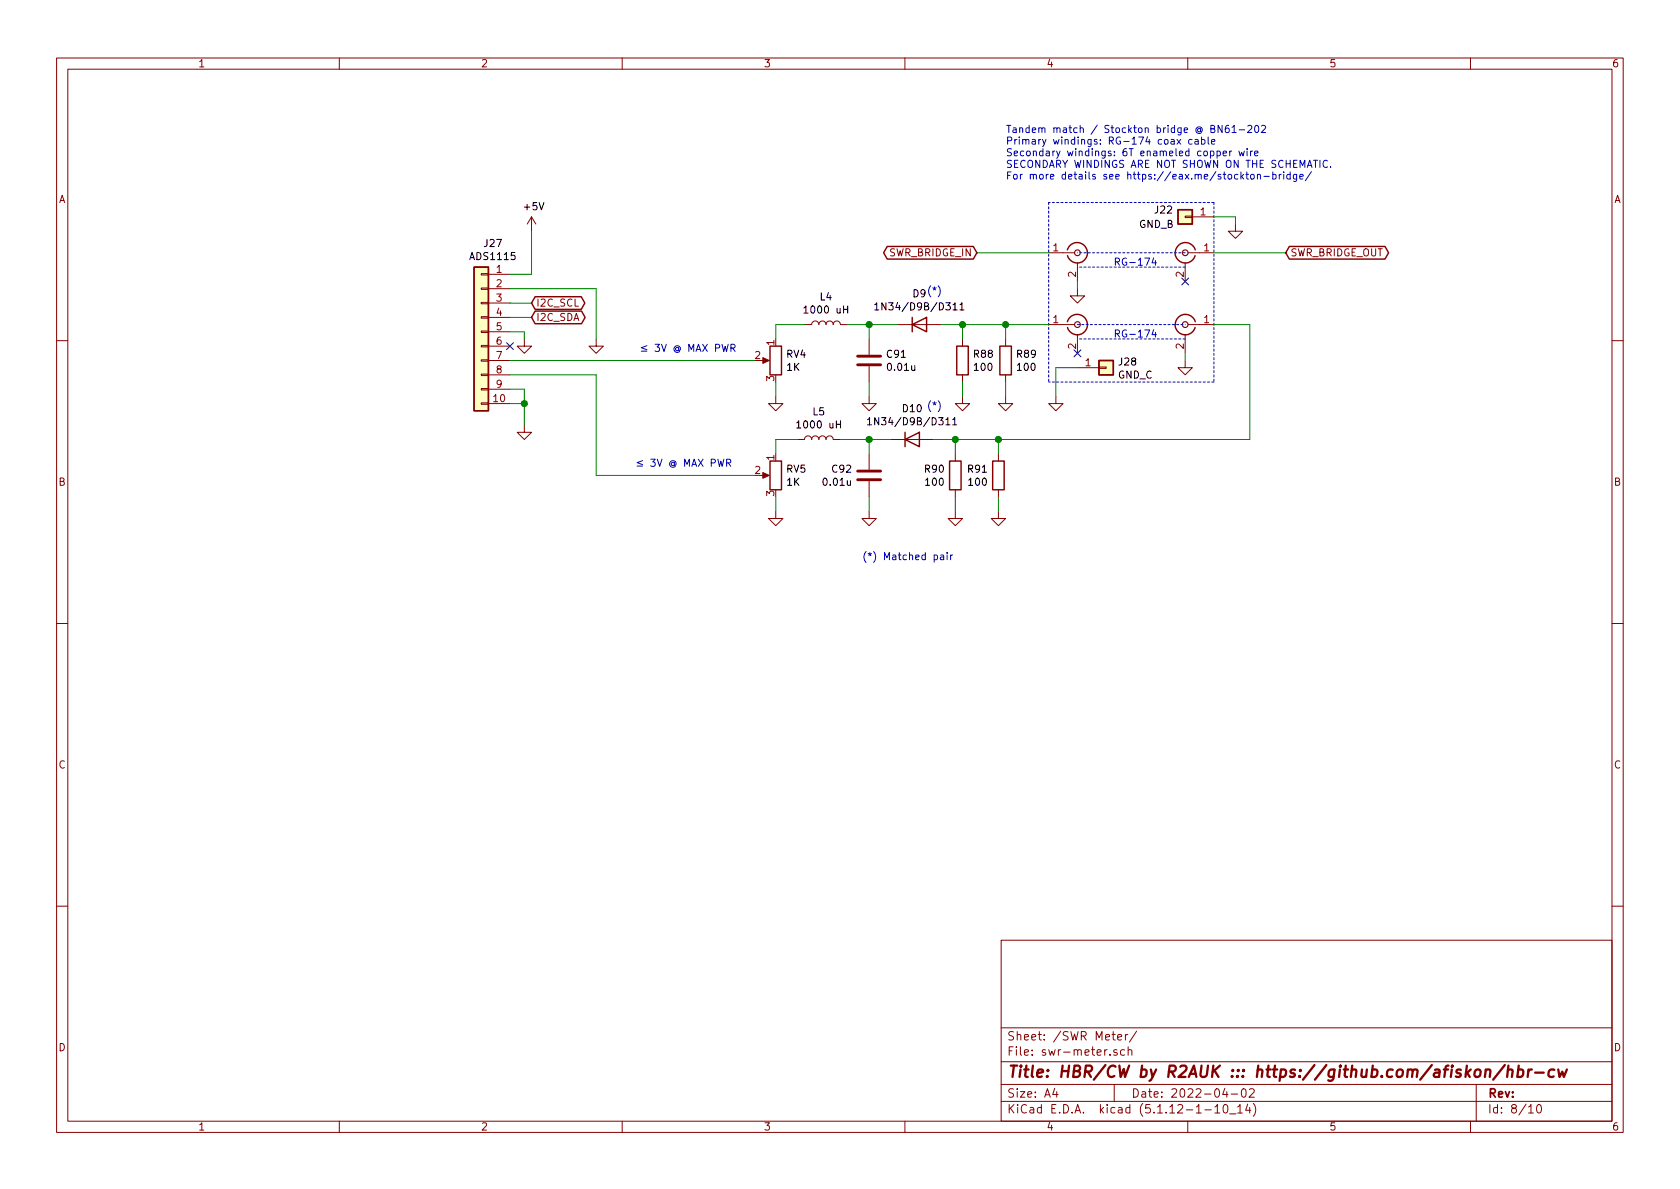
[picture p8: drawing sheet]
EESchema Schematic File Version 4
EELAYER 30 0
EELAYER END
$Descr A4 11693 8268
encoding utf-8
Sheet 8 10
Title "HBR/CW by R2AUK ::: https://github.com/afiskon/hbr-cw"
Date "2022-04-02"
Rev ""
Comp ""
Comment1 ""
Comment2 ""
Comment3 ""
Comment4 ""
$EndDescr
$Comp
L Connector:Conn_Coaxial J23
U 1 1
P 7500 1750
F 0 "J23" H 7600 1725 50  0001 L CNN
F 1 "STK_A" H 7600 1634 50  0001 L CNN
F 2 "Connector_PinHeader_2.54mm:PinHeader_1x02_P2.54mm_Vertical" H 7500 1750 50  0001 C CNN
F 3 " ~" H 7500 1750 50  0001 C CNN
	1    7500 1750
	1    0    0    -1  
$EndComp
$Comp
L Connector:Conn_Coaxial J25
U 1 1
P 7500 2250
F 0 "J25" H 7600 2225 50  0001 L CNN
F 1 "STK_C" H 7600 2134 50  0001 L CNN
F 2 "Connector_PinHeader_2.54mm:PinHeader_1x02_P2.54mm_Vertical" H 7500 2250 50  0001 C CNN
F 3 " ~" H 7500 2250 50  0001 C CNN
	1    7500 2250
	1    0    0    -1  
$EndComp
$Comp
L Connector:Conn_Coaxial J24
U 1 1
P 8250 1750
F 0 "J24" H 8350 1725 50  0001 L CNN
F 1 "STK_B" H 8350 1634 50  0001 L CNN
F 2 "Connector_PinHeader_2.54mm:PinHeader_1x02_P2.54mm_Vertical" H 8250 1750 50  0001 C CNN
F 3 " ~" H 8250 1750 50  0001 C CNN
	1    8250 1750
	-1   0    0    -1  
$EndComp
$Comp
L Connector:Conn_Coaxial J26
U 1 1
P 8250 2250
F 0 "J26" H 8350 2225 50  0001 L CNN
F 1 "STK_D" H 8350 2134 50  0001 L CNN
F 2 "Connector_PinHeader_2.54mm:PinHeader_1x02_P2.54mm_Vertical" H 8250 2250 50  0001 C CNN
F 3 " ~" H 8250 2250 50  0001 C CNN
	1    8250 2250
	-1   0    0    -1  
$EndComp
$Comp
L power:GND #PWR0151
U 1 1
P 7500 2000
F 0 "#PWR0151" H 7500 1750 50  0001 C CNN
F 1 "GND" H 7505 1827 50  0001 C CNN
F 2 "" H 7500 2000 50  0001 C CNN
F 3 "" H 7500 2000 50  0001 C CNN
	1    7500 2000
	1    0    0    -1  
$EndComp
$Comp
L power:GND #PWR0157
U 1 1
P 8250 2500
F 0 "#PWR0157" H 8250 2250 50  0001 C CNN
F 1 "GND" H 8255 2327 50  0001 C CNN
F 2 "" H 8250 2500 50  0001 C CNN
F 3 "" H 8250 2500 50  0001 C CNN
	1    8250 2500
	1    0    0    -1  
$EndComp
Wire Wire Line
	8250 2500 8250 2450
Wire Wire Line
	7500 2000 7500 1950
$Comp
L power:GND #PWR0150
U 1 1
P 8600 1550
F 0 "#PWR0150" H 8600 1300 50  0001 C CNN
F 1 "GND" H 8605 1377 50  0001 C CNN
F 2 "" H 8600 1550 50  0001 C CNN
F 3 "" H 8600 1550 50  0001 C CNN
	1    8600 1550
	-1   0    0    -1  
$EndComp
Wire Wire Line
	7300 1750 6800 1750
NoConn ~ 8250 1950
NoConn ~ 7500 2450
Wire Notes Line
	8450 1400 7300 1400
$Comp
L Device:R R89
U 1 1
P 7000 2500
F 0 "R89" H 7070 2546 50  0000 L CNN
F 1 "100" H 7070 2455 50  0000 L CNN
F 2 "Resistor_SMD:R_0805_2012Metric_Pad1.15x1.40mm_HandSolder" V 6930 2500 50  0001 C CNN
F 3 "~" H 7000 2500 50  0001 C CNN
	1    7000 2500
	1    0    0    -1  
$EndComp
$Comp
L Device:R R88
U 1 1
P 6700 2500
F 0 "R88" H 6770 2546 50  0000 L CNN
F 1 "100" H 6770 2455 50  0000 L CNN
F 2 "Resistor_SMD:R_0805_2012Metric_Pad1.15x1.40mm_HandSolder" V 6630 2500 50  0001 C CNN
F 3 "~" H 6700 2500 50  0001 C CNN
	1    6700 2500
	1    0    0    -1  
$EndComp
$Comp
L Device:R R90
U 1 1
P 6650 3300
F 0 "R90" H 6720 3346 50  0000 L CNN
F 1 "100" H 6720 3255 50  0000 L CNN
F 2 "Resistor_SMD:R_0805_2012Metric_Pad1.15x1.40mm_HandSolder" V 6580 3300 50  0001 C CNN
F 3 "~" H 6650 3300 50  0001 C CNN
	1    6650 3300
	-1   0    0    -1  
$EndComp
$Comp
L Device:R R91
U 1 1
P 6950 3300
F 0 "R91" H 7020 3346 50  0000 L CNN
F 1 "100" H 7020 3255 50  0000 L CNN
F 2 "Resistor_SMD:R_0805_2012Metric_Pad1.15x1.40mm_HandSolder" V 6880 3300 50  0001 C CNN
F 3 "~" H 6950 3300 50  0001 C CNN
	1    6950 3300
	-1   0    0    -1  
$EndComp
Wire Wire Line
	6950 3150 6950 3050
Wire Wire Line
	6950 3050 6650 3050
Wire Wire Line
	6650 3050 6650 3150
Connection ~ 6950 3050
Wire Wire Line
	7000 2250 7000 2350
Wire Wire Line
	7000 2250 6700 2250
Wire Wire Line
	6700 2250 6700 2350
Connection ~ 7000 2250
$Comp
L power:GND #PWR0160
U 1 1
P 6700 2750
F 0 "#PWR0160" H 6700 2500 50  0001 C CNN
F 1 "GND" H 6705 2577 50  0001 C CNN
F 2 "" H 6700 2750 50  0001 C CNN
F 3 "" H 6700 2750 50  0001 C CNN
	1    6700 2750
	1    0    0    -1  
$EndComp
$Comp
L power:GND #PWR0161
U 1 1
P 7000 2750
F 0 "#PWR0161" H 7000 2500 50  0001 C CNN
F 1 "GND" H 7005 2577 50  0001 C CNN
F 2 "" H 7000 2750 50  0001 C CNN
F 3 "" H 7000 2750 50  0001 C CNN
	1    7000 2750
	1    0    0    -1  
$EndComp
$Comp
L power:GND #PWR0167
U 1 1
P 6950 3550
F 0 "#PWR0167" H 6950 3300 50  0001 C CNN
F 1 "GND" H 6955 3377 50  0001 C CNN
F 2 "" H 6950 3550 50  0001 C CNN
F 3 "" H 6950 3550 50  0001 C CNN
	1    6950 3550
	-1   0    0    -1  
$EndComp
$Comp
L power:GND #PWR0166
U 1 1
P 6650 3550
F 0 "#PWR0166" H 6650 3300 50  0001 C CNN
F 1 "GND" H 6655 3377 50  0001 C CNN
F 2 "" H 6650 3550 50  0001 C CNN
F 3 "" H 6650 3550 50  0001 C CNN
	1    6650 3550
	-1   0    0    -1  
$EndComp
Wire Wire Line
	6650 3550 6650 3450
Wire Wire Line
	6950 3550 6950 3450
Wire Wire Line
	7000 2750 7000 2650
Wire Wire Line
	6700 2750 6700 2650
Text Notes 7000 1250 0    50   ~ 0
Tandem match / Stockton bridge @ BN61-202\nPrimary windings: RG-174 coax cable\nSecondary windings: 6T enameled copper wire\nSECONDARY WINDINGS ARE NOT SHOWN ON THE SCHEMATIC.\nFor more details see https://eax.me/stockton-bridge/
Wire Notes Line
	7500 2250 8250 2250
Wire Notes Line
	8250 1750 7500 1750
Wire Notes Line
	8250 1850 7500 1850
Wire Notes Line
	8250 2350 7500 2350
Text GLabel 6800 1750 0    50   BiDi ~ 0
SWR_BRIDGE_IN
Text GLabel 8950 1750 2    50   BiDi ~ 0
SWR_BRIDGE_OUT
$Comp
L Device:C C92
U 1 1
P 6050 3300
F 0 "C92" H 6165 3346 50  0000 L CNN
F 1 "0.01u" H 6165 3255 50  0000 L CNN
F 2 "Capacitor_SMD:C_0805_2012Metric_Pad1.15x1.40mm_HandSolder" H 6088 3150 50  0001 C CNN
F 3 "~" H 6050 3300 50  0001 C CNN
	1    6050 3300
	-1   0    0    -1  
$EndComp
$Comp
L power:GND #PWR0165
U 1 1
P 6050 3550
F 0 "#PWR0165" H 6050 3300 50  0001 C CNN
F 1 "GND" H 6055 3377 50  0001 C CNN
F 2 "" H 6050 3550 50  0001 C CNN
F 3 "" H 6050 3550 50  0001 C CNN
	1    6050 3550
	-1   0    0    -1  
$EndComp
$Comp
L Device:C C91
U 1 1
P 6050 2500
F 0 "C91" H 6165 2546 50  0000 L CNN
F 1 "0.01u" H 6165 2455 50  0000 L CNN
F 2 "Capacitor_SMD:C_0805_2012Metric_Pad1.15x1.40mm_HandSolder" H 6088 2350 50  0001 C CNN
F 3 "~" H 6050 2500 50  0001 C CNN
	1    6050 2500
	1    0    0    -1  
$EndComp
$Comp
L power:GND #PWR0159
U 1 1
P 6050 2750
F 0 "#PWR0159" H 6050 2500 50  0001 C CNN
F 1 "GND" H 6055 2577 50  0001 C CNN
F 2 "" H 6050 2750 50  0001 C CNN
F 3 "" H 6050 2750 50  0001 C CNN
	1    6050 2750
	1    0    0    -1  
$EndComp
$Comp
L Device:L L5
U 1 1
P 5700 3050
F 0 "L5" V 5890 3050 50  0000 C CNN
F 1 "1000 uH" V 5799 3050 50  0000 C CNN
F 2 "Inductor_THT:L_Axial_L6.6mm_D2.7mm_P10.16mm_Horizontal_Vishay_IM-2" H 5700 3050 50  0001 C CNN
F 3 "~" H 5700 3050 50  0001 C CNN
	1    5700 3050
	0    1    -1   0   
$EndComp
$Comp
L Device:L L4
U 1 1
P 5750 2250
F 0 "L4" V 5940 2250 50  0000 C CNN
F 1 "1000 uH" V 5849 2250 50  0000 C CNN
F 2 "Inductor_THT:L_Axial_L6.6mm_D2.7mm_P10.16mm_Horizontal_Vishay_IM-2" H 5750 2250 50  0001 C CNN
F 3 "~" H 5750 2250 50  0001 C CNN
	1    5750 2250
	0    -1   -1   0   
$EndComp
$Comp
L power:GND #PWR0164
U 1 1
P 5400 3550
F 0 "#PWR0164" H 5400 3300 50  0001 C CNN
F 1 "GND" H 5405 3377 50  0001 C CNN
F 2 "" H 5400 3550 50  0001 C CNN
F 3 "" H 5400 3550 50  0001 C CNN
	1    5400 3550
	-1   0    0    -1  
$EndComp
$Comp
L power:GND #PWR0158
U 1 1
P 5400 2750
F 0 "#PWR0158" H 5400 2500 50  0001 C CNN
F 1 "GND" H 5405 2577 50  0001 C CNN
F 2 "" H 5400 2750 50  0001 C CNN
F 3 "" H 5400 2750 50  0001 C CNN
	1    5400 2750
	1    0    0    -1  
$EndComp
Wire Wire Line
	6700 2250 6550 2250
Connection ~ 6700 2250
Wire Wire Line
	6250 2250 6050 2250
Wire Wire Line
	5600 2250 5400 2250
Wire Wire Line
	5400 2250 5400 2350
Wire Wire Line
	6650 3050 6500 3050
Connection ~ 6650 3050
Wire Wire Line
	6200 3050 6050 3050
Wire Wire Line
	5550 3050 5400 3050
Wire Wire Line
	5400 3050 5400 3150
Wire Wire Line
	5400 3450 5400 3550
Wire Wire Line
	6050 3550 6050 3450
Wire Wire Line
	6050 3150 6050 3050
Connection ~ 6050 3050
Wire Wire Line
	6050 3050 5850 3050
Wire Wire Line
	6050 2750 6050 2650
Wire Wire Line
	6050 2350 6050 2250
Connection ~ 6050 2250
Wire Wire Line
	6050 2250 5900 2250
Wire Wire Line
	5400 2750 5400 2650
Wire Notes Line
	8450 2650 7300 2650
Wire Notes Line
	8450 1400 8450 2650
Wire Notes Line
	7300 1400 7300 2650
Text Notes 7750 1850 0    50   ~ 0
RG-174
Text Notes 7750 2350 0    50   ~ 0
RG-174
$Comp
L Device:R_POT RV4
U 1 1
P 5400 2500
F 0 "RV4" H 5330 2546 50  0000 R CNN
F 1 "1K" H 5330 2455 50  0000 R CNN
F 2 "Potentiometer_THT:Potentiometer_Bourns_3296W_Vertical" H 5400 2500 50  0001 C CNN
F 3 "~" H 5400 2500 50  0001 C CNN
	1    5400 2500
	-1   0    0    -1  
$EndComp
$Comp
L Device:R_POT RV5
U 1 1
P 5400 3300
F 0 "RV5" H 5330 3346 50  0000 R CNN
F 1 "1K" H 5330 3255 50  0000 R CNN
F 2 "Potentiometer_THT:Potentiometer_Bourns_3296W_Vertical" H 5400 3300 50  0001 C CNN
F 3 "~" H 5400 3300 50  0001 C CNN
	1    5400 3300
	-1   0    0    -1  
$EndComp
Text Notes 5100 3250 2    50   ~ 0
≤ 3V @ MAX PWR
Text Notes 4450 2450 0    50   ~ 0
≤ 3V @ MAX PWR
Wire Wire Line
	3700 1900 3550 1900
$Comp
L power:GND #PWR0163
U 1 1
P 3650 2950
F 0 "#PWR0163" H 3650 2700 50  0001 C CNN
F 1 "GND" H 3655 2777 50  0001 C CNN
F 2 "" H 3650 2950 50  0001 C CNN
F 3 "" H 3650 2950 50  0001 C CNN
	1    3650 2950
	1    0    0    -1  
$EndComp
Wire Wire Line
	3650 2950 3650 2800
Wire Wire Line
	3650 2700 3550 2700
Wire Wire Line
	3550 2800 3650 2800
Connection ~ 3650 2800
Wire Wire Line
	3650 2800 3650 2700
NoConn ~ 3550 2400
Text GLabel 3700 2100 2    50   BiDi ~ 0
I2C_SCL
Text GLabel 3700 2200 2    50   BiDi ~ 0
I2C_SDA
Wire Wire Line
	3700 2100 3550 2100
Wire Wire Line
	3550 2200 3700 2200
$Comp
L power:GND #PWR0155
U 1 1
P 3650 2350
F 0 "#PWR0155" H 3650 2100 50  0001 C CNN
F 1 "GND" H 3655 2177 50  0001 C CNN
F 2 "" H 3650 2350 50  0001 C CNN
F 3 "" H 3650 2350 50  0001 C CNN
	1    3650 2350
	1    0    0    -1  
$EndComp
Wire Wire Line
	3650 2350 3650 2300
Wire Wire Line
	3650 2300 3550 2300
$Comp
L power:GND #PWR0156
U 1 1
P 4150 2350
F 0 "#PWR0156" H 4150 2100 50  0001 C CNN
F 1 "GND" H 4155 2177 50  0001 C CNN
F 2 "" H 4150 2350 50  0001 C CNN
F 3 "" H 4150 2350 50  0001 C CNN
	1    4150 2350
	1    0    0    -1  
$EndComp
Wire Wire Line
	4150 2350 4150 2000
Wire Wire Line
	4150 2000 3550 2000
Wire Wire Line
	8700 3050 8700 2250
Wire Wire Line
	8700 2250 8450 2250
Wire Wire Line
	6950 3050 8700 3050
Wire Wire Line
	4150 3300 4150 2600
Wire Wire Line
	4150 2600 3550 2600
$Comp
L Device:D D10
U 1 1
P 6350 3050
F 0 "D10" H 6350 3267 50  0000 C CNN
F 1 "1N34/D9B/D311" H 6350 3176 50  0000 C CNN
F 2 "Diode_THT:D_DO-41_SOD81_P10.16mm_Horizontal" H 6350 3050 50  0001 C CNN
F 3 "~" H 6350 3050 50  0001 C CNN
	1    6350 3050
	1    0    0    -1  
$EndComp
$Comp
L Device:D D9
U 1 1
P 6400 2250
F 0 "D9" H 6400 2467 50  0000 C CNN
F 1 "1N34/D9B/D311" H 6400 2376 50  0000 C CNN
F 2 "Diode_THT:D_DO-41_SOD81_P10.16mm_Horizontal" H 6400 2250 50  0001 C CNN
F 3 "~" H 6400 2250 50  0001 C CNN
	1    6400 2250
	1    0    0    -1  
$EndComp
$Comp
L Connector_Generic:Conn_01x10 J27
U 1 1
P 3350 2300
F 0 "J27" H 3268 2917 50  0000 C CNN
F 1 "ADS1115" H 3268 2826 50  0000 C CNN
F 2 "Connector_PinSocket_2.54mm:PinSocket_1x10_P2.54mm_Vertical" H 3350 2300 50  0001 C CNN
F 3 "~" H 3350 2300 50  0001 C CNN
	1    3350 2300
	-1   0    0    -1  
$EndComp
$Comp
L Connector_Generic:Conn_01x01 J22
U 1 1
P 8250 1500
F 0 "J22" H 8400 1550 50  0000 C CNN
F 1 "GND_B" H 8450 1450 50  0000 C CNN
F 2 "Connector_PinHeader_2.54mm:PinHeader_1x01_P2.54mm_Vertical" H 8250 1500 50  0001 C CNN
F 3 "~" H 8250 1500 50  0001 C CNN
	1    8250 1500
	-1   0    0    -1  
$EndComp
Wire Wire Line
	8600 1550 8600 1500
Wire Wire Line
	8600 1500 8450 1500
$Comp
L power:GND #PWR0162
U 1 1
P 7350 2750
F 0 "#PWR0162" H 7350 2500 50  0001 C CNN
F 1 "GND" H 7355 2577 50  0001 C CNN
F 2 "" H 7350 2750 50  0001 C CNN
F 3 "" H 7350 2750 50  0001 C CNN
	1    7350 2750
	1    0    0    -1  
$EndComp
$Comp
L Connector_Generic:Conn_01x01 J28
U 1 1
P 7700 2550
F 0 "J28" H 7780 2592 50  0000 L CNN
F 1 "GND_C" H 7780 2501 50  0000 L CNN
F 2 "Connector_PinHeader_2.54mm:PinHeader_1x01_P2.54mm_Vertical" H 7700 2550 50  0001 C CNN
F 3 "~" H 7700 2550 50  0001 C CNN
	1    7700 2550
	1    0    0    -1  
$EndComp
Wire Wire Line
	7350 2550 7500 2550
Wire Wire Line
	8450 1750 8950 1750
Wire Wire Line
	7000 2250 7300 2250
Wire Wire Line
	7350 2550 7350 2750
$Comp
L power:+5V #PWR?
U 1 1
P 3700 1600
AR Path="/62E26A91" Ref="#PWR?"  Part="1" 
AR Path="/621694F4/62E26A91" Ref="#PWR0149"  Part="1" 
F 0 "#PWR0149" H 3700 1450 50  0001 C CNN
F 1 "+5V" H 3715 1773 50  0000 C CNN
F 2 "" H 3700 1600 50  0001 C CNN
F 3 "" H 3700 1600 50  0001 C CNN
	1    3700 1600
	1    0    0    -1  
$EndComp
Wire Wire Line
	3700 1900 3700 1600
Text Notes 6450 2050 0    50   ~ 0
(*)
Text Notes 6450 2850 0    50   ~ 0
(*)
Text Notes 6000 3900 0    50   ~ 0
(*) Matched pair
Wire Wire Line
	3550 2500 5250 2500
Wire Wire Line
	4150 3300 5250 3300
$EndSCHEMATC
